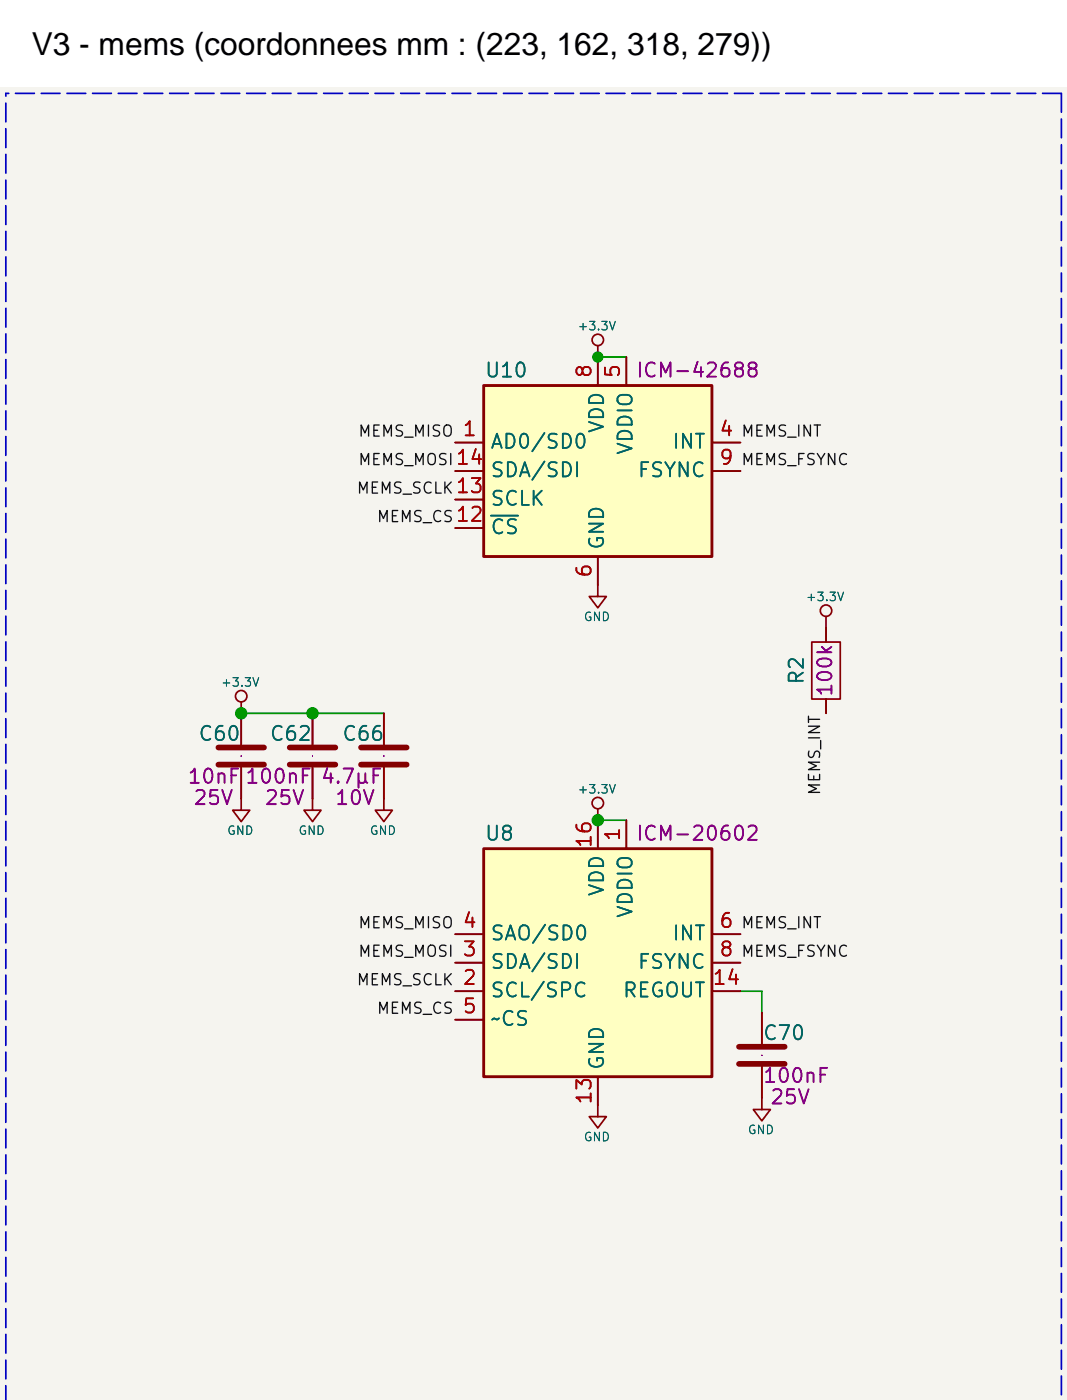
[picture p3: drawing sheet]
<svg xmlns="http://www.w3.org/2000/svg" width="95mm" height="125mm" viewBox="0 0 95 125" stroke-linecap="round" stroke-linejoin="round" font-family="sans-serif">
<path d="M0 7.7h95.1v117.1h-95.1z" fill="#f5f4ef" stroke="#f5f4ef" stroke-width=".09"/>
<g fill="none" stroke="#840000" stroke-width=".15">
<path d="M72.3 57.2h2.5v5.1h-2.5zM73.5 54.9v2.3M73.5 62.3v1.3"/>
<circle cx="73.5" cy="54.4" r=".51"/>
</g>
<path d="M43.1 34.4h20.3v15.2h-20.3z" fill="#ffffc2"/>
<path d="M43.1 34.4h20.3v15.2h-20.3z" fill="none" stroke="#840000" stroke-width=".25"/>
<path d="M40.5 39.4h2.6M53.2 31.8v2.6M55.8 31.8v2.6M63.4 39.4h2.5M40.5 42h2.6M40.5 47.1h2.6M40.5 44.5h2.6M53.2 49.6v2.5M63.4 42h2.5M67.1 98.9h1.5l-.8 1zM67.8 90.2v2.8M67.8 95.1v3.8" fill="none" stroke="#840000" stroke-width=".15"/>
<path d="M43.7 46h2.4" fill="none" stroke="#006464" stroke-width=".15"/>
<path d="M65.8 94.8h4.1M65.8 93.3h4.1" fill="none" stroke="#840000" stroke-width=".51"/>
<path d="M43.1 75.6h20.3v20.4h-20.3z" fill="#ffffc2"/>
<path d="M43.1 75.6h20.3v20.4h-20.3z" fill="none" stroke="#840000" stroke-width=".25"/>
<g fill="none" stroke="#840000" stroke-width=".15">
<path d="M40.5 39.4h2.6M53.2 30.8v3.6M55.8 31.8v2.6M63.4 39.4h2.5M40.5 42h2.6M40.5 47.1h2.6M40.5 44.5h2.6M52.5 53.2h1.5l-.8 1zM53.2 49.6v3.6M63.4 42h2.5M73.5 55.9v1.3M20.7 72.2h1.5l-.7 1z"/>
<path d="M21.5 62.6v3.8M21.5 68.4v3.8M27.1 72.2h1.5l-.8 1zM27.8 63.6v2.8M27.8 68.4v3.8M33.4 72.2h1.5l-.7 1zM34.2 63.6v2.8M34.2 68.4v3.8M53.2 72.1v3.5M55.8 73.1v2.5M73.5 62.3v1.3M40.5 88.3h2.6"/>
<path d="M40.5 85.8h2.6M40.5 83.3h2.6M40.5 90.9h2.6M52.5 99.5h1.5l-.8 1zM53.2 96v3.5M63.4 88.3h2.5M63.4 85.8h2.5M63.4 83.3h2.5M67.8 90.2v2.8M67.8 95.1v2.8"/>
<circle cx="53.2" cy="30.3" r=".51"/>
<circle cx="21.5" cy="62" r=".51"/>
<circle cx="53.2" cy="71.6" r=".51"/>
</g>
<path d="M19.4 66.6h4.1M19.4 68.1h4.1M25.8 66.6h4.1M25.8 68.1h4.1M32.1 66.6h4.1M32.1 68.1h4.1" fill="none" stroke="#840000" stroke-width=".51"/>
<path d="M94.5 8.3v116.5M94.5 8.3h-94M.5 124.8v-116.5" fill="none" stroke="#0000c2" stroke-width=".15" stroke-dasharray="1.7 .6"/>
<path d="M53.2 31.8h2.6M21.5 63.6h12.7M53.2 73.1h2.6M65.9 88.3h1.9v1.9" fill="none" stroke="#009600" stroke-width=".15"/>
<path d="M43.7 46h2.4" fill="none" stroke="#006464" stroke-width=".15"/>
<g fill="#009600" stroke="#009600" stroke-width=".09">
<circle cx="53.2" cy="73.1" r=".51"/>
<circle cx="53.2" cy="31.8" r=".46"/>
<circle cx="21.5" cy="63.6" r=".51"/>
<circle cx="27.8" cy="63.6" r=".51"/>
</g>
<text font-size="2.8" x="2.8" y="4.9">V3 - mems (coordonnees mm : (223, 162, 318, 279))</text>
<g font-size="1.3" fill="#006464">
<text x="43.1" y="33.9">U10</text>
<text x="43.6" y="40.3">AD0/SD0</text>
<text x="54.1" y="38.7" transform="rotate(-90 54.1 38.7)">VDD</text>
<text x="56.6" y="40.6" transform="rotate(-90 56.6 40.6)">VDDIO</text>
<text x="59.8" y="40.3">INT</text>
<text x="43.6" y="47.9">CS</text>
<text x="43.6" y="45.4">SCLK</text>
<text x="43.6" y="42.8">SDA/SDI</text>
<text x="56.7" y="42.8">FSYNC</text>
<text x="54.1" y="49.1" transform="rotate(-90 54.1 49.1)">GND</text>
<text x="71.9" y="61.1" transform="rotate(-90 71.9 61.1)">R2</text>
<text x="17.6" y="66.3">C60</text>
<text x="23.9" y="66.3">C62</text>
<text x="30.4" y="66.3">C66</text>
<text x="43.1" y="75.2">U8</text>
<text x="54.1" y="80" transform="rotate(-90 54.1 80)">VDD</text>
<text x="56.6" y="81.9" transform="rotate(-90 56.6 81.9)">VDDIO</text>
<text x="43.6" y="89.2">SCL/SPC</text>
<text x="43.6" y="86.7">SDA/SDI</text>
<text x="43.6" y="84.1">SAO/SD0</text>
<text x="55.4" y="89.2">REGOUT</text>
<text x="56.7" y="86.7">FSYNC</text>
<text x="59.8" y="84.1">INT</text>
<text x="43.6" y="91.7">~CS</text>
<text x="54.1" y="95.4" transform="rotate(-90 54.1 95.4)">GND</text>
<text x="67.8" y="93">C70</text>
</g>
<g font-size="1.3" fill="#a90000">
<text x="53" y="33.8" transform="rotate(-90 53 33.8)">8</text>
<text x="55.5" y="33.8" transform="rotate(-90 55.5 33.8)">5</text>
<text x="40.5" y="41.7">14</text>
<text x="41.1" y="39.2">1</text>
<text x="63.9" y="39.2">4</text>
<text x="63.9" y="41.7">9</text>
<text x="40.5" y="46.8">12</text>
<text x="40.5" y="44.3">13</text>
<text x="53" y="51.6" transform="rotate(-90 53 51.6)">6</text>
<text x="53" y="75.7" transform="rotate(-90 53 75.7)">16</text>
<text x="55.5" y="75.1" transform="rotate(-90 55.5 75.1)">1</text>
<text x="41.1" y="83">4</text>
<text x="63.9" y="83">6</text>
<text x="41.1" y="88.1">2</text>
<text x="41.1" y="85.5">3</text>
<text x="63.3" y="88.1">14</text>
<text x="63.9" y="85.5">8</text>
<text x="41.1" y="90.6">5</text>
<text x="53" y="98.5" transform="rotate(-90 53 98.5)">13</text>
</g>
<g font-size="1.3" fill="#840084">
<text x="56.5" y="33.9">ICM-42688</text>
<text x="74.4" y="62.2" transform="rotate(-90 74.4 62.2)">100k</text>
<text x="16.6" y="70.1">10nF</text>
<text x="21.7" y="70.1">100nF</text>
<text x="28.5" y="70.1">4.7µF</text>
<text x="17.1" y="72">25V</text>
<text x="23.5" y="72">25V</text>
<text x="29.7" y="72">10V</text>
<text x="56.5" y="75.2">ICM-20602</text>
<text x="67.8" y="96.8">100nF</text>
<text x="68.5" y="98.7">25V</text>
</g>
<g font-size="1" fill="#0f0f0f">
<text x="31.8" y="39.2">MEMS_MISO</text>
<text x="31.8" y="41.7">MEMS_MOSI</text>
<text x="65.9" y="39.2">MEMS_INT</text>
<text x="65.9" y="41.7">MEMS_FSYNC</text>
<text x="31.7" y="44.2">MEMS_SCLK</text>
<text x="33.5" y="46.8">MEMS_CS</text>
<text x="73.3" y="70.9" transform="rotate(-90 73.3 70.9)">MEMS_INT</text>
<text x="31.8" y="83">MEMS_MISO</text>
<text x="65.9" y="83">MEMS_INT</text>
<text x="31.7" y="88.1">MEMS_SCLK</text>
<text x="31.8" y="85.5">MEMS_MOSI</text>
<text x="65.9" y="85.5">MEMS_FSYNC</text>
<text x="33.5" y="90.6">MEMS_CS</text>
</g>
<g font-size=".8" fill="#006464">
<text x="51.4" y="29.6">+3.3V</text>
<text x="71.7" y="53.8">+3.3V</text>
<text x="51.9" y="55.5">GND</text>
<text x="19.6" y="61.4">+3.3V</text>
<text x="51.4" y="70.9">+3.3V</text>
<text x="20.2" y="74.6">GND</text>
<text x="26.5" y="74.6">GND</text>
<text x="32.9" y="74.6">GND</text>
<text x="51.9" y="101.9">GND</text>
<text x="66.5" y="101.3">GND</text>
</g>
</svg>
